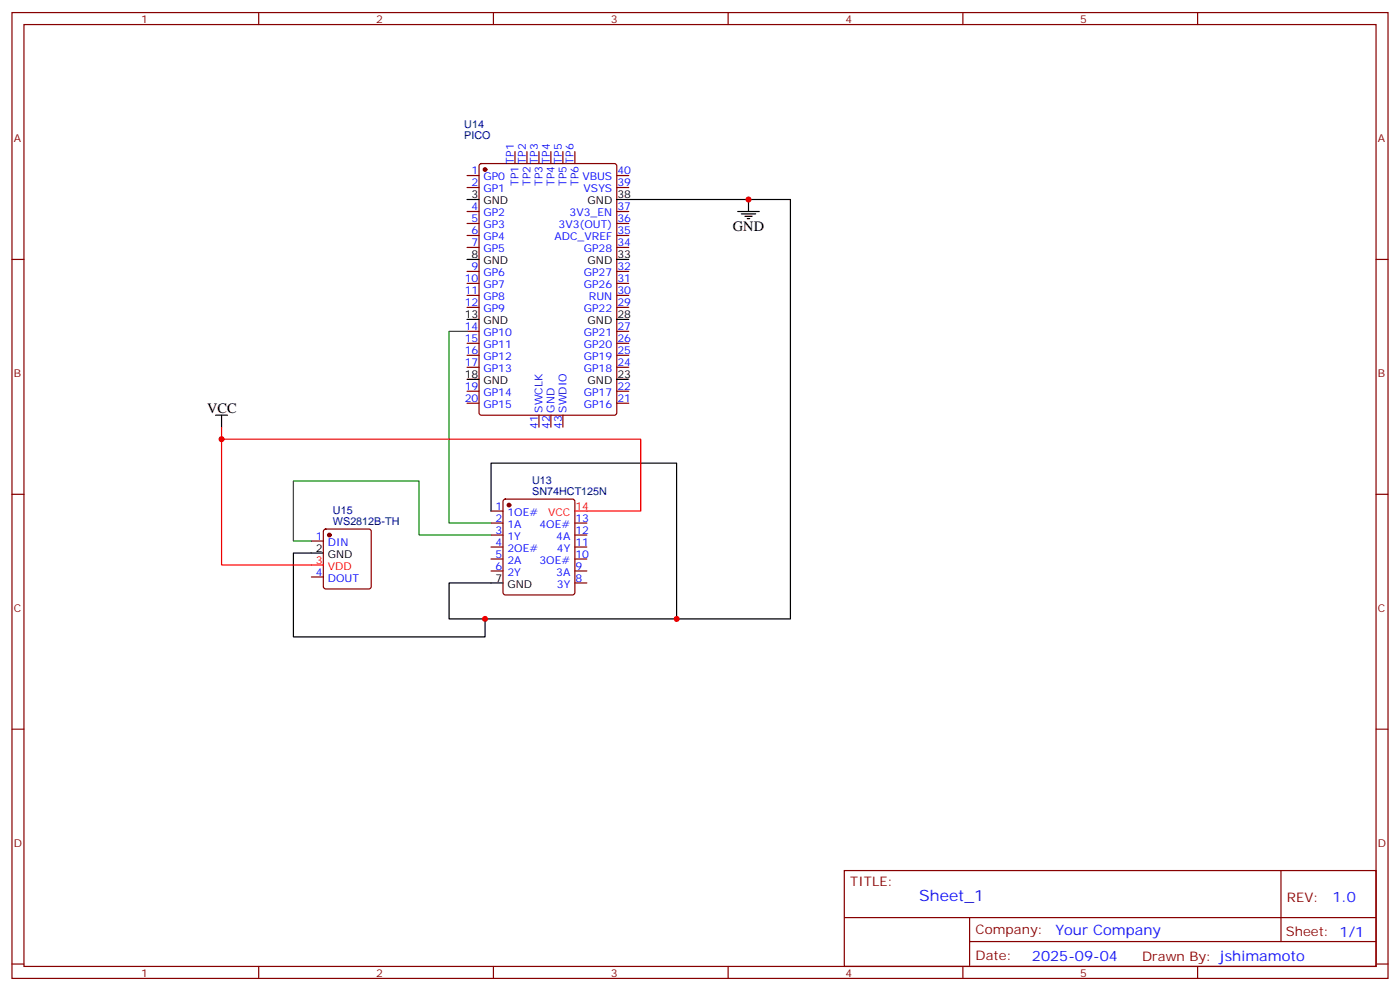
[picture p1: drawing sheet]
<svg xmlns="http://www.w3.org/2000/svg" width="412mm" height="292mm" viewBox="0 0 412 292" stroke-linecap="round" stroke-linejoin="round" font-family="sans-serif">
<g fill="none" stroke="#870000" stroke-width=".35">
<path d="M3.5 3.7h405.4v284.3h-405.4zM7.1 7.2h398.2v277.3h-398.2zM76.2 3.7v3.5M145.3 3.7v3.5M214.5 3.7v3.5M283.6 3.7v3.5M352.8 3.7v3.5M137.6 51.7h3.5M137.6 55.2h3.5M141.3 48.4l.5-.2h39.2l.6 .4 .1 72.9-.5 .7h-39.4l-.6-.4-.1-72.9zM151.7 44.6v3.6M155.2 44.6v3.6"/>
<path d="M158.7 44.6v3.6M162.3 44.6v3.6M165.8 44.6v3.6M169.3 44.6v3.6M181.7 51.7h3.5M181.7 55.2h3.5M3.5 76.4h3.6M137.6 62.3h3.5M137.6 65.8h3.5M137.6 69.3h3.5M137.6 72.8h3.5M137.6 79.9h3.5"/>
<path d="M181.7 62.3h3.5M181.7 65.8h3.5M181.7 69.3h3.5M181.7 72.8h3.5M181.7 79.9h3.5M405.3 76.4h3.6M137.6 83.4h3.5M137.6 87h3.5M137.6 90.5h3.5M137.6 97.5h3.5M181.7 83.4h3.5M181.7 87h3.5"/>
<path d="M181.7 90.5h3.5M181.7 97.5h3.5M137.6 101.1h3.5M137.6 104.6h3.5M137.6 108.1h3.5M137.6 115.2h3.5M137.6 118.7h3.5M181.7 101.1h3.5M181.7 104.6h3.5M181.7 108.1h3.5M181.7 115.2h3.5M181.7 118.7h3.5"/>
<path d="M158.7 122.2v3.6M162.3 122.2v3.6M165.8 122.2v3.6M3.5 145.5h3.6M91.7 159.3h3.5M95.5 156l.5-.2h12.7l.5 .2 .2 .5v16.2l-.3 .5-.4 .2h-12.7l-.5-.2-.3-.5v-16.2zM144.6 150.5h3.6M144.6 154h3.6M144.6 157.5h3.6M148.4 147.1l.5-.2h19.7l.5 .2 .2 .5v26.8l-.2 .5-.5 .3h-19.7l-.5-.3-.2-.5v-26.8zM169.3 154h3.6M169.3 157.5h3.6"/>
<path d="M405.3 145.5h3.6M91.7 169.9h3.5M144.6 161h3.6M144.6 164.6h3.6M144.6 168.1h3.6M169.3 161h3.6M169.3 164.6h3.6M169.3 168.1h3.6M169.3 171.6h3.6M3.5 214.7h3.6M405.3 214.7h3.6M248.7 256.3h156.6v28.2h-156.6z"/>
<path d="M377.3 256.3v20.9M248.7 270.1h156.5M285.6 277.2h119.6M285.6 270.1v14.2M3.5 283.8h3.6M76.2 284.5v3.5M145.3 284.5v3.5M214.5 284.5v3.5M283.6 284.5v3.5M352.8 284.5v3.5M405.3 283.8h3.6"/>
</g>
<g fill="#870000" stroke="#870000" stroke-width=".35">
<circle cx="149.9" cy="148.7" r=".53"/>
<circle cx="142.9" cy="49.9" r=".53"/>
<circle cx="97" cy="157.5" r=".53"/>
</g>
<g fill="none" stroke="#000" stroke-width=".35">
<path d="M137.6 58.7h3.5M181.7 58.7h51.1v123.5h-100.5v-10.6h15.9M220.5 58.7v3.6M137.6 76.4h3.5M181.7 76.4h3.5M217.3 62.3h6.4M218.4 63h4.2M219.4 63.7h2.1M220.1 64.4h.7M137.6 94h3.5M181.7 94h3.5M137.6 111.7h3.5"/>
<path d="M181.7 111.7h3.5M63.5 122.2h3.5M65.3 122.2v3.6M144.6 150.5v-14.2h54.7v45.9M95.2 162.8h-8.8v24.7h56.5v-5.3"/>
</g>
<path d="M65.3 125.8v40.5h29.9M65.3 129.3h123.4v21.2h-19.4" fill="none" stroke="#f00" stroke-width=".35"/>
<path d="M137.6 97.5h-5.3v56.5h12.3M144.6 157.5h-21.1v-15.9h-37.1v17.7h5.3" fill="none" stroke="#008700" stroke-width=".35"/>
<g fill="#c00">
<circle cx="220.5" cy="58.7" r=".88"/>
<circle cx="142.9" cy="182.2" r=".88"/>
<circle cx="199.3" cy="182.2" r=".88"/>
<circle cx="65.3" cy="129.3" r=".88"/>
</g>
<text font-size="4.6" fill="#00f" x="270.8" y="265.3">Sheet_1</text>
<g font-size="4.2">
<text x="215.9" y="67.9">GND</text>
<text x="61" y="121.5">VCC</text>
</g>
<g font-size="4.2" fill="#00f">
<text x="392.5" y="265.6">1.0</text>
<text x="310.9" y="275.1">Your Company</text>
<text x="304" y="282.9">2025-09-04</text>
</g>
<g font-size="3.9" fill="#800">
<text x="250.5" y="260.9">TITLE:</text>
<text x="379.1" y="265.6">REV:</text>
<text x="287.4" y="275.1">Company:</text>
<text x="378.7" y="275.7">Sheet: 1/1</text>
<text x="287.4" y="282.8">Date:</text>
<text x="336.4" y="282.8">Drawn By: jshimamoto</text>
</g>
<g font-size="3.2" fill="#800">
<text x="41.6" y="6.7">1</text>
<text x="110.8" y="6.7">2</text>
<text x="179.9" y="6.7">3</text>
<text x="249.1" y="6.7">4</text>
<text x="318.2" y="6.7">5</text>
<text x="4.1" y="41.8">A</text>
<text x="405.9" y="41.8">A</text>
<text x="4.1" y="110.9">B</text>
<text x="405.9" y="110.9">B</text>
<text x="4.1" y="180.1">C</text>
<text x="405.9" y="180.1">C</text>
<text x="4.1" y="249.2">D</text>
<text x="405.9" y="249.2">D</text>
<text x="41.6" y="287.5">1</text>
<text x="110.8" y="287.5">2</text>
<text x="179.9" y="287.5">3</text>
<text x="249.1" y="287.5">4</text>
<text x="318.2" y="287.5">5</text>
</g>
<g font-size="3.2" fill="#000080">
<text x="136.7" y="41">PICO</text>
<text x="136.7" y="37.8">U14</text>
<text x="156.8" y="142.5">U13</text>
<text x="156.8" y="145.7">SN74HCT125N</text>
<text x="98.1" y="154.6">WS2812B-TH</text>
<text x="98.1" y="151.4">U15</text>
</g>
<g font-size="3.2" fill="#00f">
<text x="138.9" y="51.3">1</text>
<text x="142.4" y="53.1">GP0</text>
<text x="151.3" y="48.2" transform="rotate(-90 151.3 48.2)">TP1</text>
<text x="154.9" y="48.2" transform="rotate(-90 154.9 48.2)">TP2</text>
<text x="158.4" y="48.2" transform="rotate(-90 158.4 48.2)">TP3</text>
<text x="161.9" y="48.2" transform="rotate(-90 161.9 48.2)">TP4</text>
<text x="165.5" y="48.2" transform="rotate(-90 165.5 48.2)">TP5</text>
<text x="169" y="48.2" transform="rotate(-90 169 48.2)">TP6</text>
<text x="171.5" y="53.1">VBUS</text>
<text x="181.9" y="51.3">40</text>
<text x="138.9" y="54.9">2</text>
<text x="142.4" y="56.6">GP1</text>
<text x="152.8" y="54.7" transform="rotate(-90 152.8 54.7)">TP1</text>
<text x="156.3" y="54.7" transform="rotate(-90 156.3 54.7)">TP2</text>
<text x="159.8" y="54.7" transform="rotate(-90 159.8 54.7)">TP3</text>
<text x="163.3" y="54.7" transform="rotate(-90 163.3 54.7)">TP4</text>
<text x="166.9" y="54.7" transform="rotate(-90 166.9 54.7)">TP5</text>
<text x="170.4" y="54.7" transform="rotate(-90 170.4 54.7)">TP6</text>
<text x="171.9" y="56.6">VSYS</text>
<text x="181.9" y="54.9">39</text>
<text x="138.9" y="61.9">4</text>
<text x="138.9" y="65.4">5</text>
<text x="142.4" y="63.7">GP2</text>
<text x="167.8" y="63.7">3V3_EN</text>
<text x="181.9" y="65.4">36</text>
<text x="181.9" y="61.9">37</text>
<text x="138.9" y="69">6</text>
<text x="142.4" y="67.2">GP3</text>
<text x="142.4" y="70.7">GP4</text>
<text x="163.3" y="70.7">ADC_VREF</text>
<text x="164.5" y="67.2">3V3(OUT)</text>
<text x="181.9" y="69">35</text>
<text x="138.9" y="72.5">7</text>
<text x="142.4" y="74.3">GP5</text>
<text x="172" y="74.3">GP28</text>
<text x="181.9" y="72.5">34</text>
<text x="136.9" y="83.1">10</text>
<text x="138.9" y="79.6">9</text>
<text x="142.4" y="81.3">GP6</text>
<text x="172" y="81.3">GP27</text>
<text x="181.9" y="83.1">31</text>
<text x="181.9" y="79.6">32</text>
<text x="136.9" y="86.6">11</text>
<text x="142.4" y="84.8">GP7</text>
<text x="142.4" y="88.4">GP8</text>
<text x="172" y="84.8">GP26</text>
<text x="173.5" y="88.4">RUN</text>
<text x="181.9" y="86.6">30</text>
<text x="136.9" y="90.1">12</text>
<text x="142.4" y="91.9">GP9</text>
<text x="172" y="91.9">GP22</text>
<text x="181.9" y="90.1">29</text>
<text x="136.9" y="97.2">14</text>
<text x="136.9" y="100.7">15</text>
<text x="142.4" y="99">GP10</text>
<text x="172" y="99">GP21</text>
<text x="181.9" y="100.7">26</text>
<text x="181.9" y="97.2">27</text>
<text x="136.9" y="104.2">16</text>
<text x="136.9" y="107.8">17</text>
<text x="142.4" y="102.5">GP11</text>
<text x="142.4" y="106">GP12</text>
<text x="172" y="106">GP19</text>
<text x="172" y="102.5">GP20</text>
<text x="181.9" y="107.8">24</text>
<text x="181.9" y="104.2">25</text>
<text x="142.4" y="109.5">GP13</text>
<text x="172" y="109.5">GP18</text>
<text x="136.9" y="114.8">19</text>
<text x="136.9" y="118.4">20</text>
<text x="142.4" y="116.6">GP14</text>
<text x="172" y="116.6">GP17</text>
<text x="181.9" y="118.4">21</text>
<text x="181.9" y="114.8">22</text>
<text x="142.4" y="120.1">GP15</text>
<text x="159.8" y="121.5" transform="rotate(-90 159.8 121.5)">SWCLK</text>
<text x="163.3" y="121.5" transform="rotate(-90 163.3 121.5)">GND</text>
<text x="166.9" y="121.5" transform="rotate(-90 166.9 121.5)">SWDIO</text>
<text x="172" y="120.1">GP16</text>
<text x="158.4" y="126.3" transform="rotate(-90 158.4 126.3)">41</text>
<text x="161.9" y="126.3" transform="rotate(-90 161.9 126.3)">42</text>
<text x="165.5" y="126.3" transform="rotate(-90 165.5 126.3)">43</text>
<text x="146" y="150.1">1</text>
<text x="146" y="153.6">2</text>
<text x="149.5" y="151.9">1OE#</text>
<text x="149.5" y="155.4">1A</text>
<text x="158.9" y="155.4">4OE#</text>
<text x="169.5" y="153.6">13</text>
<text x="93.1" y="158.9">1</text>
<text x="96.6" y="160.7">DIN</text>
<text x="146" y="157.2">3</text>
<text x="146" y="160.7">4</text>
<text x="149.5" y="158.9">1Y</text>
<text x="163.8" y="158.9">4A</text>
<text x="169.5" y="160.7">11</text>
<text x="169.5" y="157.2">12</text>
<text x="146" y="164.2">5</text>
<text x="146" y="167.7">6</text>
<text x="149.5" y="162.5">2OE#</text>
<text x="149.5" y="166">2A</text>
<text x="158.9" y="166">3OE#</text>
<text x="164.1" y="162.5">4Y</text>
<text x="169.5" y="167.7">9</text>
<text x="169.5" y="164.2">10</text>
<text x="93.1" y="169.5">4</text>
<text x="96.6" y="171.3">DOUT</text>
<text x="149.5" y="169.5">2Y</text>
<text x="163.8" y="169.5">3A</text>
<text x="164.1" y="173">3Y</text>
<text x="169.5" y="171.3">8</text>
</g>
<g font-size="3.2">
<text x="138.9" y="58.4">3</text>
<text x="181.9" y="58.4">38</text>
<text x="142.4" y="60.1">GND</text>
<text x="173.1" y="60.1">GND</text>
<text x="138.9" y="76">8</text>
<text x="142.4" y="77.8">GND</text>
<text x="173.1" y="77.8">GND</text>
<text x="181.9" y="76">33</text>
<text x="136.9" y="93.7">13</text>
<text x="142.4" y="95.4">GND</text>
<text x="173.1" y="95.4">GND</text>
<text x="181.9" y="93.7">28</text>
<text x="136.9" y="111.3">18</text>
<text x="142.4" y="113.1">GND</text>
<text x="173.1" y="113.1">GND</text>
<text x="181.9" y="111.3">23</text>
<text x="93.1" y="162.5">2</text>
<text x="96.6" y="164.2">GND</text>
<text x="146" y="171.3">7</text>
<text x="149.5" y="173">GND</text>
</g>
<g font-size="3.2" fill="#f00">
<text x="161.4" y="151.9">VCC</text>
<text x="169.5" y="150.1">14</text>
<text x="93.1" y="166">3</text>
<text x="96.6" y="167.7">VDD</text>
</g>
</svg>
